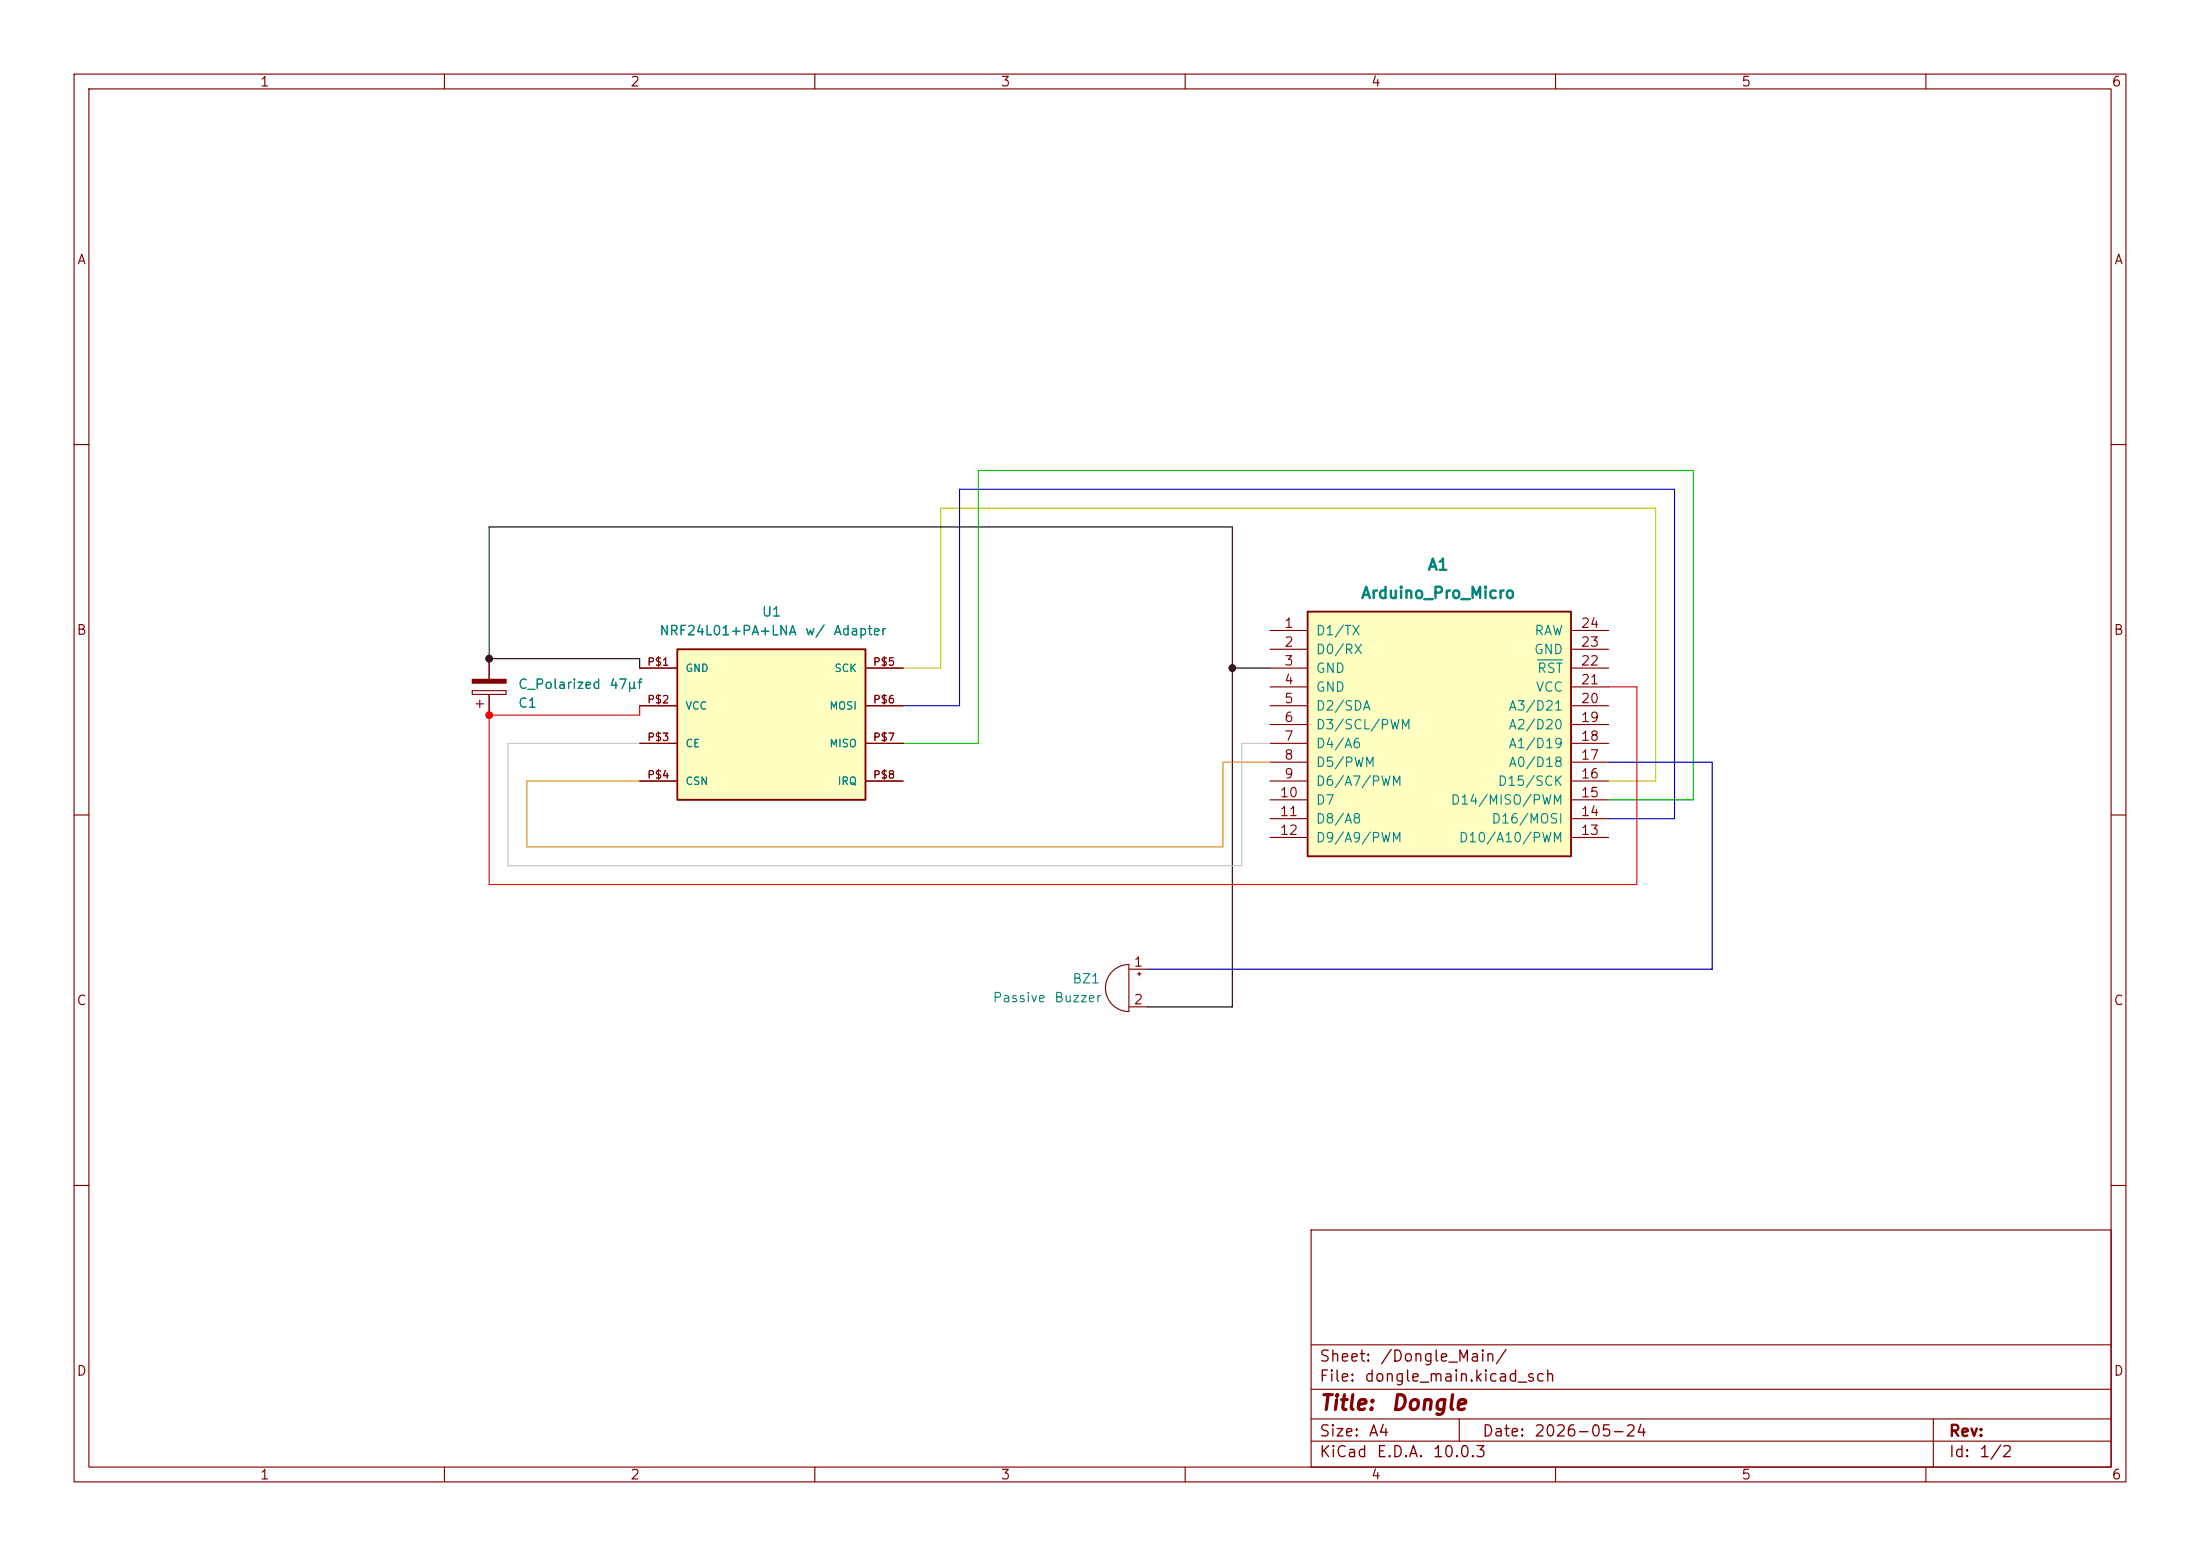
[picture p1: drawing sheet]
<svg xmlns="http://www.w3.org/2000/svg" width="297mm" height="210mm" viewBox="0 0 297 210" stroke-linecap="round" stroke-linejoin="round" font-family="sans-serif">
<path d="M0 0h297v210h-297z" fill="#fff" stroke="#fff" stroke-width=".14"/>
<g fill="none" stroke="#840000" stroke-width=".15">
<path d="M10 10h277v190h-277zM12 12h273v186h-273zM60 10v2M110 10v2M160 10v2M210 10v2M260 10v2M10 60h2M285 60h2M10 110h2M285 110h2M10 160h2"/>
<path d="M177 166h108v32h-108zM285 160h2M60 198v2M110 198v2M160 198v2M177 194.5h108M177 191.5h108M177 187.5h108M177 181.5h108M197 191.5v3M210 198v2M260 198v2"/>
<path d="M261 191.5v6.5"/>
</g>
<path d="M176.5 82.6h35.6v33h-35.6z" fill="#ffffc2"/>
<path d="M176.5 82.6h35.6v33h-35.6z" fill="none" stroke="#840000" stroke-width=".25"/>
<g fill="none" stroke="#840000" stroke-width=".15">
<path d="M63.8 93.2h4.5v.5h-4.5zM64.3 95h1M64.8 94.5v1M66 88.9v2.8M66 93.7v2.8M171.4 85.1h5.1M171.4 87.6h5.1M171.4 90.2h5.1M171.4 92.7h5.1M171.4 95.3h5.1M171.4 97.8h5.1M212.1 85.1h5.1"/>
<path d="M212.1 87.6h5.1M212.1 90.2h5.1M212.1 92.7h5.1M212.1 95.3h5.1M212.1 97.8h5.1M171.4 100.3h5.1M171.4 102.9h5.1M171.4 105.4h5.1M171.4 108h5.1M171.4 110.5h5.1M171.4 113h5.1M212.1 100.3h5.1"/>
<path d="M212.1 102.9h5.1M212.1 105.4h5.1M212.1 108h5.1M212.1 110.5h5.1M212.1 113h5.1M150.2 131.1a3.2 3.2 0 0 1 2.2-.9v6.3a3.2 3.2 0 0 1-2.9-1.9 3.2 3.2 0 0 1 .7-3.5zM152.4 130.8h2.5M152.4 135.9h2.5M153.5 131.4h.6M153.8 131.2v.5"/>
</g>
<path d="M207.6 89.1h3.3" fill="none" stroke="#008484" stroke-width=".15"/>
<path d="M63.8 91.7h4.5v.5h-4.5z" fill="#840000" stroke="#840000" stroke-width=".15"/>
<path d="M91.4 87.6h25.4v20.4h-25.4z" fill="#ffffc2"/>
<path d="M91.4 87.6h25.4v20.4h-25.4z" fill="none" stroke="#840000" stroke-width=".25"/>
<path d="M66 88.9v2.8M66 93.7v2.8M86.4 90.2h5M86.4 95.3h5M116.8 90.2h5.1M116.8 95.3h5.1M86.4 100.3h5M86.4 105.4h5M116.8 100.3h5.1M116.8 105.4h5.1" fill="none" stroke="#840000" stroke-width=".15"/>
<path d="M121.9 100.3h10.2v-36.8h96.5v44.5h-11.4" fill="none" stroke="#00c200" stroke-width=".15"/>
<path d="M121.9 90.2h5.1v-21.6h96.5v36.8h-6.3" fill="none" stroke="#c2c200" stroke-width=".15"/>
<path d="M121.9 95.3h7.6v-29.3h96.6v44.5h-8.9M217.2 102.9h13.9v27.9h-76.2" fill="none" stroke="#0000c2" stroke-width=".15"/>
<path d="M217.2 92.7h3.8v26.7h-155v-22.9h20.4v-1.2" fill="none" stroke="#f00" stroke-width=".15"/>
<path d="M86.4 100.3h-17.8v16.5h99v-16.5h3.8" fill="none" stroke="#c2c2c2" stroke-width=".15"/>
<path d="M86.4 90.2v-1.3h-20.4v-17.8h100.4v64.8h-11.5M166.4 90.2h5" fill="none" stroke="#000" stroke-width=".15"/>
<path d="M171.4 102.9h-6.3v11.4h-94v-8.9h15.3" fill="none" stroke="#dd8500" stroke-width=".15"/>
<g fill="#000" stroke="#000" stroke-width=".14">
<circle cx="66" cy="88.9" r=".46"/>
<circle cx="166.4" cy="90.2" r=".46"/>
</g>
<circle cx="66" cy="96.5" r=".46" fill="#f00" stroke="#f00" stroke-width=".14"/>
<g font-size="2" fill="#840000">
<text x="178" y="190.8">Title:</text>
<text x="187.7" y="190.8">Dongle</text>
</g>
<g font-size="1.5" fill="#008484">
<text x="192.6" y="77.4">A1</text>
<text x="183.6" y="81.2">Arduino_Pro_Micro</text>
</g>
<g font-size="1.5" fill="#840000">
<text x="178" y="184.2">Sheet:</text>
<text x="186.2" y="184.2">/Dongle_Main/</text>
<text x="178" y="186.9">File:</text>
<text x="184.1" y="186.9">dongle_main.kicad_sch</text>
<text x="178" y="197.1">KiCad</text>
<text x="178" y="194.3">Size:</text>
<text x="184.7" y="194.3">A4</text>
<text x="185.7" y="197.1">E.D.A.</text>
<text x="193.3" y="197.1">10.0.3</text>
<text x="200" y="194.3">Date:</text>
<text x="207" y="194.3">2026-05-24</text>
<text x="263" y="194.3">Rev:</text>
<text x="263" y="197.1">Id:</text>
<text x="267.1" y="197.1">1/2</text>
</g>
<g font-size="1.3" fill="#840000">
<text x="35" y="12">1</text>
<text x="85" y="12">2</text>
<text x="135" y="12">3</text>
<text x="185" y="12">4</text>
<text x="235" y="12">5</text>
<text x="285" y="12">6</text>
<text x="10.3" y="36">A</text>
<text x="285.3" y="36">A</text>
<text x="10.3" y="86">B</text>
<text x="173.3" y="85.1">1</text>
<text x="173.3" y="87.6">2</text>
<text x="213.3" y="87.6">23</text>
<text x="213.3" y="85.1">24</text>
<text x="285.3" y="86">B</text>
<text x="173.3" y="90.1">3</text>
<text x="173.3" y="92.7">4</text>
<text x="173.3" y="95.2">5</text>
<text x="213.3" y="95.2">20</text>
<text x="213.3" y="92.7">21</text>
<text x="213.3" y="90.1">22</text>
<text x="173.3" y="97.8">6</text>
<text x="173.3" y="100.3">7</text>
<text x="213.3" y="100.3">18</text>
<text x="213.3" y="97.8">19</text>
<text x="172.7" y="107.9">10</text>
<text x="173.3" y="102.8">8</text>
<text x="173.3" y="105.4">9</text>
<text x="213.3" y="107.9">15</text>
<text x="213.3" y="105.4">16</text>
<text x="213.3" y="102.8">17</text>
<text x="172.7" y="110.5">11</text>
<text x="172.7" y="113">12</text>
<text x="213.3" y="113">13</text>
<text x="213.3" y="110.5">14</text>
<text x="153" y="130.8">1</text>
<text x="10.3" y="136">C</text>
<text x="153" y="135.9">2</text>
<text x="285.3" y="136">C</text>
<text x="10.3" y="186">D</text>
<text x="285.3" y="186">D</text>
<text x="35" y="200">1</text>
<text x="85" y="200">2</text>
<text x="135" y="200">3</text>
<text x="185" y="200">4</text>
<text x="235" y="200">5</text>
<text x="285" y="200">6</text>
</g>
<g font-size="1.3" fill="#008484">
<text x="102.8" y="83.5">U1</text>
<text x="88.9" y="86.1">NRF24L01+PA+LNA</text>
<text x="108.6" y="86.1">w/</text>
<text x="112.4" y="86.1">Adapter</text>
<text x="177.5" y="86.1">D1/TX</text>
<text x="177.5" y="88.6">D0/RX</text>
<text x="207" y="88.6">GND</text>
<text x="207.1" y="86.1">RAW</text>
<text x="69.9" y="95.8">C1</text>
<text x="69.9" y="93.3">C_Polarized</text>
<text x="82.2" y="93.3">47μf</text>
<text x="177.5" y="91.1">GND</text>
<text x="177.5" y="93.7">GND</text>
<text x="207.2" y="93.7">VCC</text>
<text x="207.4" y="91.1">RST</text>
<text x="177.5" y="96.2">D2/SDA</text>
<text x="177.5" y="98.8">D3/SCL/PWM</text>
<text x="177.5" y="101.3">D4/A6</text>
<text x="203.6" y="101.3">A1/D19</text>
<text x="203.6" y="98.8">A2/D20</text>
<text x="203.6" y="96.2">A3/D21</text>
<text x="177.5" y="103.8">D5/PWM</text>
<text x="177.5" y="106.4">D6/A7/PWM</text>
<text x="202.1" y="106.4">D15/SCK</text>
<text x="203.6" y="103.8">A0/D18</text>
<text x="177.5" y="108.9">D7</text>
<text x="177.5" y="111.5">D8/A8</text>
<text x="195.8" y="108.9">D14/MISO/PWM</text>
<text x="201.3" y="111.5">D16/MOSI</text>
<text x="177.5" y="114">D9/A9/PWM</text>
<text x="196.8" y="114">D10/A10/PWM</text>
<text x="133.9" y="135.6">Passive</text>
<text x="142.2" y="135.6">Buzzer</text>
<text x="144.7" y="133.1">BZ1</text>
</g>
<g font-size="1" fill="#840000">
<text x="87.3" y="90.1">P$1</text>
<text x="87.3" y="95.2">P$2</text>
<text x="117.8" y="90.1">P$5</text>
<text x="117.8" y="95.2">P$6</text>
<text x="87.3" y="100.3">P$3</text>
<text x="117.8" y="100.3">P$7</text>
<text x="87.3" y="105.3">P$4</text>
<text x="117.8" y="105.3">P$8</text>
</g>
<g font-size="1" fill="#008484">
<text x="92.5" y="90.9">GND</text>
<text x="112.6" y="90.9">SCK</text>
<text x="92.5" y="96">VCC</text>
<text x="92.5" y="101.1">CE</text>
<text x="111.9" y="96">MOSI</text>
<text x="111.9" y="101.1">MISO</text>
<text x="92.5" y="106.2">CSN</text>
<text x="113" y="106.2">IRQ</text>
</g>
</svg>
